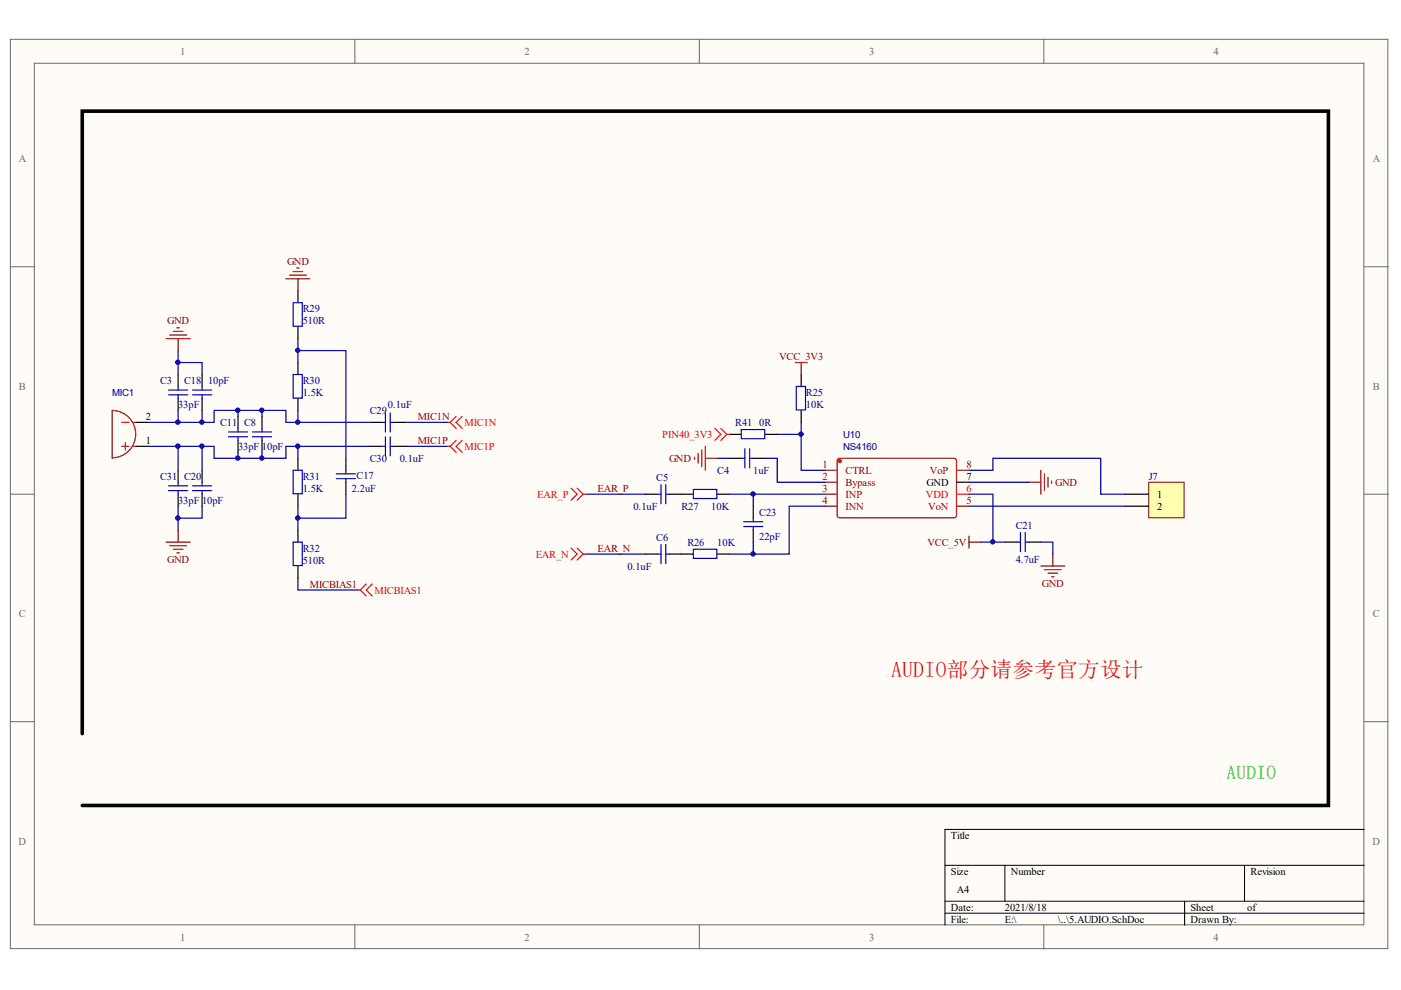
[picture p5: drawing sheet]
<svg xmlns="http://www.w3.org/2000/svg" width="297mm" height="210mm" viewBox="0 0 297 210" stroke-linecap="round" stroke-linejoin="round" font-family="sans-serif">
<g fill="#fffcf8" stroke="#696969" stroke-width=".21">
<path d="M2.2 8.3h292v192.8h-292z"/>
<path d="M7.3 13.4h281.9v182.7h-281.9z"/>
</g>
<path d="M75.2 8.3v5.1M148.3 8.3v5.1M221.3 8.3v5.1M2.2 56.6h5.1M289.3 56.6h5.1M2.2 104.8h5.1M289.3 104.8h5.1M2.2 153h5.1M289.3 153h5.1M75.2 196.2v5M148.3 196.2v5M221.3 196.2v5" fill="none" stroke="#696969" stroke-width=".21"/>
<path d="M289.3 175.9h-88.9v20.3M200.4 183.5h88.9M200.4 191.1h88.9M200.4 193.6h88.9M213.1 183.5v7.6M251.2 191.1v5.1M263.9 183.5v7.6" fill="none" stroke="#000" stroke-width=".21"/>
<path d="M17.4 155.5v-131.9h264.2v147.2h-264.2" fill="none" stroke="#000" stroke-width=".76"/>
<g fill="none" stroke="#000080" stroke-width=".25">
<path d="M37.8 76.9h5v2.5M37.8 74.3v5.1M63.2 74.3h10.1v22.9M63.2 71.8v5.1M31.4 94.6h6.4v5.1M37.8 87v2.6h-6.4M37.8 94.6h5v5.1M42.8 87v2.6h-5M42.8 89.6h2.6v-2.6h15.2v2.6h17.8M42.8 94.6h2.6v2.6h15.2v-2.6h17.8M50.5 87v1.3M50.5 95.9v1.3"/>
<path d="M55.5 87v1.3M55.5 95.9v1.3M63.2 87v2.6M63.2 94.6v2.6M86 94.6h8.9M86 89.6h8.9M37.8 107.3v5.1M42.8 107.3v2.6h-5M63.2 107.3v5.1M73.3 104.8v5.1h-10.1M124.1 117.5h12.7M124.1 104.8h12.7"/>
<path d="M154.6 104.8h20.3M159.7 104.8v2.5M159.7 114.9v2.6M174.9 107.3h-7.6v10.2h-12.7M63.2 122.6v2.5h12.7"/>
</g>
<g fill="none" stroke="#f00" stroke-width=".25">
<path d="M94.9 94.6h.5M94.9 89.6h.5M95.4 94.6l1.3 1.3M95.4 89.6l1.3 1.2M96.7 93.4l-1.3 1.2M96.7 88.3l-1.3 1.3M98 93.4l-1.3 1.2 1.3 1.3M98 88.3l-1.3 1.3 1.3 1.2M121.1 103.5l1.3 1.3-1.3 1.3M121.1 116.2l1.3 1.3-1.3 1.2M122.4 103.5l1.2 1.3M122.4 116.2l1.2 1.3"/>
<path d="M123.6 104.8l-1.2 1.3M123.6 104.8h.5M123.6 117.5l-1.2 1.2M123.6 117.5h.5M75.9 125.1h.5M76.4 125.1l1.2 1.3M77.6 123.8l-1.2 1.3M78.9 123.8l-1.3 1.3 1.3 1.3"/>
</g>
<g fill="none" stroke="#000" stroke-width=".25">
<path d="M37.8 79.4v2.5M42.8 79.4v2.5M63.2 61.6v2.6M63.2 69.3v2.5M63.2 76.9v2.5M169.9 79.4v2.5M28.9 89.6h2.5M28.9 94.6h2.5M37.8 84.5v2.5M37.8 99.7v2.5M42.8 84.5v2.5M42.8 99.7v2.5"/>
<path d="M50.5 88.3v2.5M50.5 93.4v2.5M55.5 88.3v2.5M55.5 93.4v2.5M63.2 84.5v2.5M63.2 97.2v2.5M73.3 97.2v2.5M78.4 89.6h2.6M78.4 94.6h2.6M83.5 89.6h2.5M83.5 94.6h2.5M169.9 87v2.6"/>
<path d="M37.8 104.8v2.5M42.8 104.8v2.5M63.2 104.8v2.5M63.2 112.4v2.5M73.3 102.2v2.6M136.8 117.5h2.6M136.8 104.8h2.6M141.9 117.5h5.1M141.9 104.8h5.1M152.1 117.5h2.5M152.1 104.8h2.5M159.7 107.3v2.6"/>
<path d="M159.7 112.4v2.5M63.2 120v2.6"/>
</g>
<g fill="none" stroke="#00f" stroke-width=".25">
<path d="M62.2 79.4h1.9v5h-1.9zM62.2 64.2h1.9v5h-1.9zM35.7 82.7h4.1M35.7 83.7h4.1M37.8 81.9v.8M37.8 83.7v.8M40.8 82.7h4.1M40.8 83.7h4.1M42.8 81.9v.8M42.8 83.7v.8M48.4 91.6h4.1M48.4 92.6h4.1"/>
<path d="M50.5 90.8v.8M50.5 92.6v.8M53.5 91.6h4.1M53.5 92.6h4.1M55.5 90.8v.8M55.5 92.6v.8M62.2 99.7h1.9v5h-1.9zM73.3 99.7v.8M81 89.6h.7M81 94.6h.7M81.7 87.5v4.1M81.7 92.6v4.1"/>
<path d="M82.7 87.5v4.1M82.7 92.6v4.1M82.7 89.6h.8M82.7 94.6h.8M168.8 81.9h2v5h-2zM35.7 103h4.1M35.7 104h4.1M37.8 102.2v.8M37.8 104v.8M40.8 103h4.1M40.8 104h4.1M42.8 102.2v.8"/>
<path d="M42.8 104v.8M62.2 114.9h1.9v5h-1.9zM71.3 100.5h4.1M71.3 101.5h4.1M73.3 101.5v.7M139.4 117.5h.7M139.4 104.8h.7M140.1 102.8v4M140.1 115.4v4.1M141.2 102.8v4M141.2 115.4v4.1M141.2 117.5h.7"/>
<path d="M141.2 104.8h.7M147 116.5h5v1.9h-5zM147 103.8h5v1.9h-5zM157.7 111.6h4M157.7 110.6h4M159.7 109.9v.7M159.7 111.6v.8"/>
</g>
<path d="M23.8 97.1a5 5 0 0 0 5-5.1 5 5 0 0 0-5-5v10.2M25.8 89.6h1.5M25.8 94.6h1.5M26.6 93.9v1.5M28.1 89.6h.8M28.1 94.6h.8" fill="none" stroke="#800" stroke-width=".25"/>
<g fill="none" stroke="#800000" stroke-width=".25">
<path d="M60.6 59.1h5.1M61.4 58.3h3.5M62.2 57.6h2M62.9 56.8h.5M63.2 59.1v2.5M35.2 71.8h5.1M36 71h3.5M36.7 70.3h2.1M37.5 69.5h.5M37.8 71.8v2.5M35.2 114.9h5.1M36 115.7h3.5"/>
<path d="M36.7 116.5h2.1M37.5 117.2h.5M37.8 112.4v2.5"/>
</g>
<path d="M243.5 102.2h7.6v7.6h-7.6z" fill="#ffffb0" stroke="#800000" stroke-width=".21"/>
<path d="M154.6 97.2h2.6M154.6 92.1h2.6M159.7 97.2h2.5M162.2 92.1h2.6M202.9 102.2h2.5M213.1 114.9h2.5M218.1 114.9h2.6M238.5 104.8h5M238.5 107.3h5" fill="none" stroke="#000" stroke-width=".25"/>
<g fill="none" stroke="#800000" stroke-width=".25">
<path d="M168.6 76.9h2.5M169.9 76.9v2.5M147.3 96.9v.5M148 96.2v2M148.8 95.4v3.5M149.5 94.6v5.1M149.5 97.2h2.6M220.7 99.7v5.1M205.4 113.7v2.5M205.4 114.9h2.6M218.1 102.2h2.6M221.4 100.5v3.5"/>
<path d="M222.2 101.2v2.1M223 102v.5M223.2 117.5v2.5M220.7 120h5.1M221.4 120.8h3.6M222.2 121.5h2M223 122.3h.5"/>
</g>
<path d="M157.2 91.1h4.9v1.9h-4.9zM157.2 97.2h.7M157.9 95.1v4.1M158.9 95.1v4.1M158.9 97.2h.8M215.6 114.9h.8M216.4 112.9v4.1M217.4 112.9v4.1M217.4 114.9h.7" fill="none" stroke="#00f" stroke-width=".25"/>
<path d="M152.1 97.2h2.5M162.2 97.2h2.6v5h10.1M164.8 92.1h5.1M169.9 89.6v10.1h5M205.4 99.7h5.1v-2.5h22.9v7.6h5.1M205.4 104.8h5.1v10.1M205.4 107.3h33.1M205.4 102.2h12.7M208 114.9h5.1M220.7 114.9h2.5v2.6" fill="none" stroke="#000080" stroke-width=".25"/>
<path d="M174.9 99.7h2.6M177.6 97.4l.4-.2h24.5l.3 .5-.1 11.8-.4 .3-24.6-.1-.2-.4zM202.9 99.7h2.5M174.9 102.2h2.6M174.9 104.8h2.6M174.9 107.3h2.6M202.9 107.3h2.5" fill="none" stroke="#800" stroke-width=".25"/>
<circle cx="178.1" cy="97.8" r=".33" fill="#800" stroke="#800" stroke-width=".25"/>
<path d="M151.6 90.8l1.2 1.3-1.2 1.3M152.8 90.8l1.3 1.3M154.1 92.1l-1.3 1.3M154.1 92.1h.5M202.9 104.8h2.5" fill="none" stroke="#f00" stroke-width=".25"/>
<g fill="#000080" stroke="#000080" stroke-width=".21">
<circle cx="37.7" cy="109.8" r=".47"/>
<circle cx="37.7" cy="94.6" r=".47"/>
<circle cx="37.7" cy="89.5" r=".46"/>
<circle cx="37.7" cy="76.8" r=".46"/>
<circle cx="42.8" cy="94.6" r=".46"/>
<circle cx="42.8" cy="89.5" r=".46"/>
<circle cx="50.4" cy="97.1" r=".46"/>
<circle cx="50.4" cy="87" r=".47"/>
<circle cx="55.5" cy="97.1" r=".46"/>
<circle cx="55.5" cy="87" r=".46"/>
<circle cx="63.1" cy="109.8" r=".46"/>
<circle cx="63.1" cy="94.6" r=".46"/>
<circle cx="63.1" cy="89.5" r=".46"/>
<circle cx="63.1" cy="74.3" r=".46"/>
<circle cx="159.6" cy="117.4" r=".46"/>
<circle cx="159.7" cy="104.7" r=".46"/>
<circle cx="169.8" cy="92" r=".46"/>
<circle cx="210.5" cy="114.9" r=".46"/>
</g>
<text font-size="4.6" fill="#f00" x="188.9" y="143.5">AUDIO部分请参考官方设计</text>
<text font-size="4" fill="#00bf00" x="260.1" y="165.1">AUDIO</text>
<g font-size="2.2" fill="#696969">
<text x="38.2" y="11.6">1</text>
<text x="111.2" y="11.6">2</text>
<text x="184.3" y="11.6">3</text>
<text x="257.3" y="11.6">4</text>
<text x="4" y="34.4">A</text>
<text x="291" y="34.4">A</text>
<text x="4" y="82.7">B</text>
<text x="291.1" y="82.7">B</text>
<text x="4" y="130.9">C</text>
<text x="291.1" y="130.9">C</text>
<text x="4" y="179.1">D</text>
<text x="291" y="179.1">D</text>
<text x="38.2" y="199.5">1</text>
<text x="111.2" y="199.5">2</text>
<text x="184.3" y="199.5">3</text>
<text x="257.3" y="199.5">4</text>
</g>
<g font-size="2.2" fill="#800000">
<text x="60.9" y="56.1">GND</text>
<text x="35.5" y="68.8">GND</text>
<text x="165.2" y="76.4">VCC_3V3</text>
<text x="88.6" y="89.1">MIC1N</text>
<text x="88.6" y="94.2">MIC1P</text>
<text x="141.8" y="98">GND</text>
<text x="126.7" y="104.3">EAR_P</text>
<text x="223.7" y="103">GND</text>
<text x="35.5" y="119.5">GND</text>
<text x="126.7" y="117">EAR_N</text>
<text x="196.6" y="115.7">VCC_5V</text>
<text x="65.7" y="124.6">MICBIAS1</text>
<text x="220.9" y="124.5">GND</text>
</g>
<g font-size="2.2" fill="#000080">
<text x="64.2" y="66.2">R29</text>
<text x="64.2" y="68.8">510R</text>
<text x="34" y="81.5">C3</text>
<text x="39" y="81.5">C18</text>
<text x="44.1" y="81.5">10pF</text>
<text x="64.2" y="81.5">R30</text>
<text x="37.8" y="86.5">33pF</text>
<text x="64.2" y="84">1.5K</text>
<text x="78.4" y="87.8">C29</text>
<text x="82.2" y="86.5">0.1uF</text>
<text x="170.9" y="84">R25</text>
<text x="170.9" y="86.5">10K</text>
<text x="46.7" y="90.4">C11</text>
<text x="50.5" y="95.4">33pF</text>
<text x="51.7" y="90.4">C8</text>
<text x="55.5" y="95.4">10pF</text>
<text x="155.9" y="90.4">R41</text>
<text x="161" y="90.4">0R</text>
<text x="34" y="101.8">C31</text>
<text x="39" y="101.8">C20</text>
<text x="64.2" y="101.8">R31</text>
<text x="75.6" y="101.5">C17</text>
<text x="78.4" y="98">C30</text>
<text x="84.8" y="98">0.1uF</text>
<text x="152.1" y="100.5">C4</text>
<text x="159.7" y="100.5">1uF</text>
<text x="243.5" y="101.8">J7</text>
<text x="37.8" y="106.9">33pF</text>
<text x="42.8" y="106.9">10pF</text>
<text x="64.2" y="104.3">1.5K</text>
<text x="74.6" y="104.3">2.2uF</text>
<text x="139.1" y="102">C5</text>
<text x="134.3" y="108.1">0.1uF</text>
<text x="144.5" y="108.1">R27</text>
<text x="150.8" y="108.1">10K</text>
<text x="161" y="109.4">C23</text>
<text x="215.3" y="112.2">C21</text>
<text x="64.2" y="117">R32</text>
<text x="64.2" y="119.5">510R</text>
<text x="139.1" y="114.7">C6</text>
<text x="145.7" y="115.7">R26</text>
<text x="152.1" y="115.7">10K</text>
<text x="161" y="114.5">22pF</text>
<text x="215.3" y="119.3">4.7uF</text>
<text x="133" y="120.8">0.1uF</text>
</g>
<g font-size="2.2">
<text x="30.9" y="89.1">2</text>
<text x="30.9" y="94.2">1</text>
<text x="204.9" y="101.8">7</text>
<text x="196.5" y="103">GND</text>
<text x="245.3" y="105.6">1</text>
<text x="245.3" y="108.1">2</text>
<text x="201.6" y="177.8">Title</text>
<text x="201.6" y="185.5">Size</text>
<text x="214.3" y="185.5">Number</text>
<text x="265.1" y="185.5">Revision</text>
<text x="202.9" y="189.3">A4</text>
<text x="201.6" y="193.1">Date:</text>
<text x="201.6" y="195.6">File:</text>
<text x="213.1" y="193.1">2021/8/18</text>
<text x="213.1" y="195.6">E:\</text>
<text x="224.3" y="195.6">\..\5.AUDIO.SchDoc</text>
<text x="252.4" y="193.1">Sheet</text>
<text x="252.4" y="195.6">Drawn By:</text>
<text x="264.4" y="193.1">of</text>
</g>
<g font-size="2.2" fill="#f00">
<text x="98.5" y="95.4">MIC1P</text>
<text x="98.5" y="90.4">MIC1N</text>
<text x="140.4" y="92.9">PIN40_3V3</text>
<text x="113.9" y="105.6">EAR_P</text>
<text x="196.3" y="105.6">VDD</text>
<text x="204.9" y="104.3">6</text>
<text x="113.6" y="118.3">EAR_N</text>
<text x="79.4" y="125.9">MICBIAS1</text>
</g>
<g font-size="2.2" fill="#800">
<text x="174.4" y="99.2">1</text>
<text x="174.4" y="101.8">2</text>
<text x="179.3" y="100.5">CTRL</text>
<text x="197.2" y="100.5">VoP</text>
<text x="204.9" y="99.2">8</text>
<text x="174.4" y="104.3">3</text>
<text x="174.4" y="106.9">4</text>
<text x="179.3" y="103">Bypass</text>
<text x="179.3" y="105.6">INP</text>
<text x="204.9" y="106.9">5</text>
<text x="179.3" y="108.1">INN</text>
<text x="196.8" y="108.1">VoN</text>
</g>
<g font-size="2.1" fill="#000080">
<text x="23.8" y="84.1">MIC1</text>
<text x="178.8" y="92.9">U10</text>
<text x="178.8" y="95.5">NS4160</text>
</g>
</svg>
